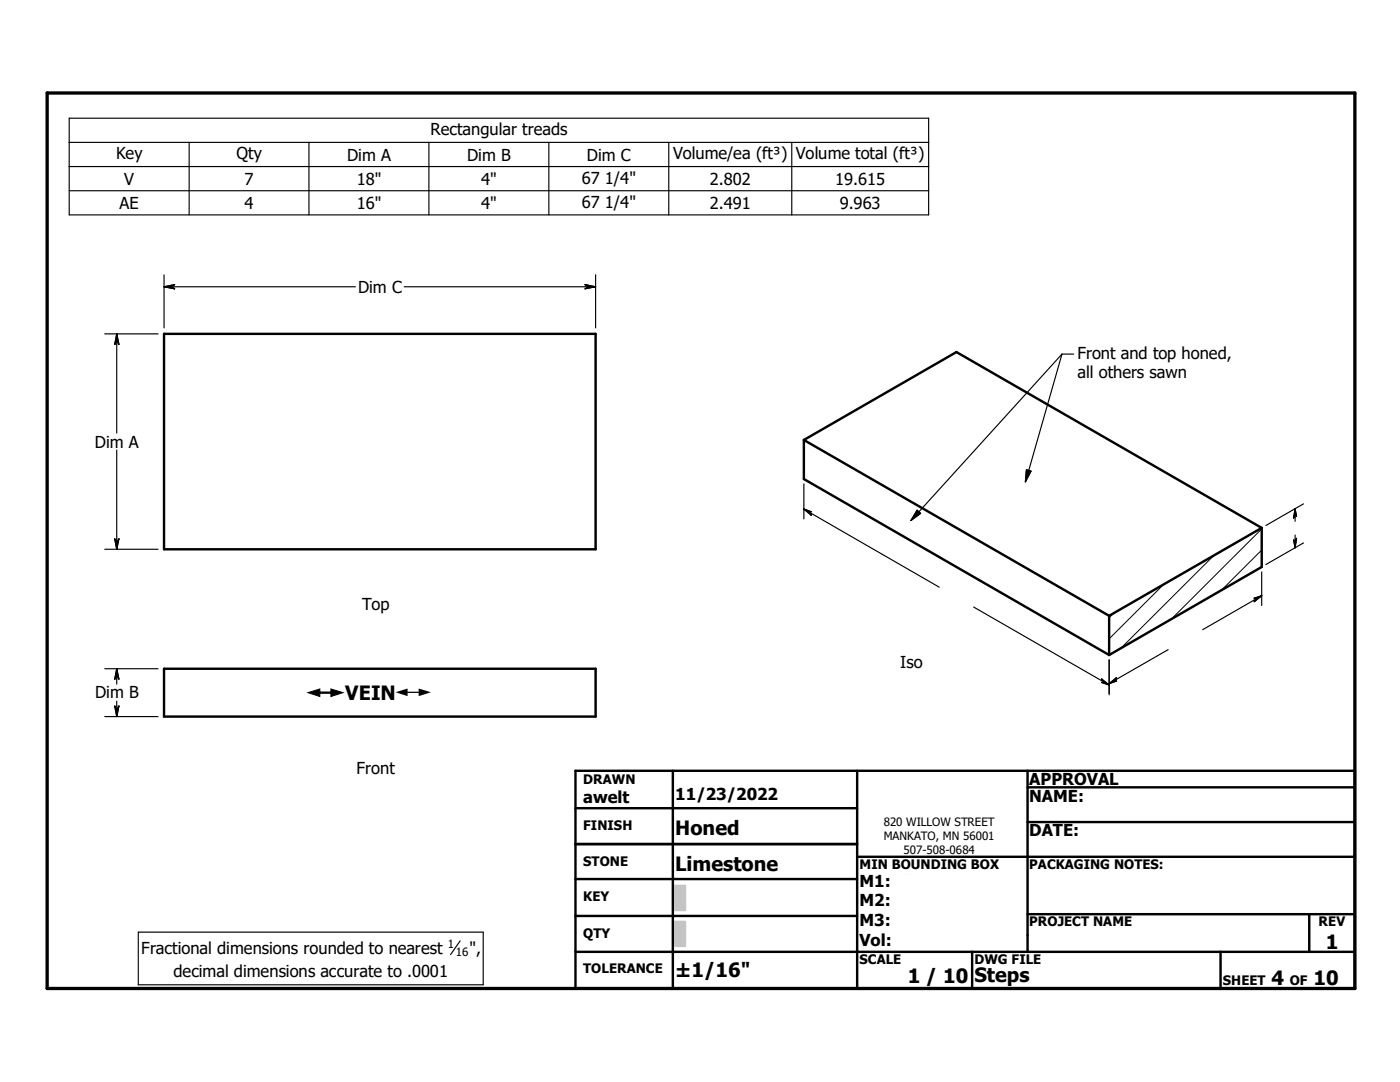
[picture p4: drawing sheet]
<svg xmlns="http://www.w3.org/2000/svg" width="279mm" height="216mm" viewBox="0 0 279 216" stroke-linecap="round" stroke-linejoin="round" font-family="sans-serif">
<g fill="none" stroke="#000" stroke-width=".48">
<path d="M32.7 66.6h86.2v43h-86.2zM160.4 87.8v7.8l61 35.1M160.4 87.8l61 35.1M160.4 87.8l30.5-17.6 60.9 35.1M251.8 105.3v7.8l-30.4 17.6M251.8 105.3l-30.4 17.6M32.7 133.4h86.2v9.6h-86.2zM221.4 122.9v7.8M114.8 153.8h155.6v43.4h-155.6zM134.3 153.8v43.4M171.1 153.8v43.4M205.1 157.1h65.3"/>
<path d="M205.1 153.8v36.1M114.8 175.4h56.3M114.8 161.3h56.3M114.8 168.4h56.3M171.1 171h99.3M205.1 164h65.3M114.8 182.8h56.3M114.8 189.9h155.6M194 189.9v7.3M205.1 182.4h65.3M243.6 189.9v7.3M261.3 182.4v7.5"/>
</g>
<path d="M232.2 116.6l-10.8 10.9M242.2 110.8l-18.5 18.5M251.8 109.8l-8 8M251.8 105.5l-18 18M222.2 122.4l-.8 .9" fill="none" stroke="#000" stroke-width=".2"/>
<path d="M9.4 18.6h261v178.6h-261z" fill="none" stroke="#000" stroke-width=".66"/>
<g fill="#c0c0c0" stroke="#c0c0c0" stroke-width=".48">
<path d="M134.8 184h1.9v4.7z"/>
<path d="M134.8 184l1.9 4.7h-1.9z"/>
<path d="M134.8 176.8h1.9v4.8z"/>
<path d="M134.8 176.8l1.9 4.8h-1.9z"/>
</g>
<g fill="none" stroke="#000" stroke-width=".23">
<path d="M13.8 23.6h171.5v19.3h-171.5zM13.8 28.4h171.5M13.8 33.2h171.5M13.8 38.1h171.5M37.7 28.4v14.5M61.7 28.4v14.5M85.6 28.4v14.5M109.5 28.4v14.5M133.5 28.4v14.5M158 28.4v14.5M32.7 57.2h38.2M32.7 57.2l2.1-.4-.7 .4"/>
<path d="M32.7 57.2l2.1 .4-.7-.4M32.7 54.8v10.6M34.1 57.2h.1M80.7 57.2h38.2M117.5 57.2h.1M117.5 57.2l-.7 .4 2.1-.4M117.5 57.2l-.7-.4 2.1 .4M118.9 54.8v10.6M20.9 66.6h10.6M23.3 68h.1M23.3 66.6v19.8M23.3 66.6l.4 2.1-.4-.7"/>
<path d="M23.3 66.6l-.4 2.1 .4-.7M211.9 70.7l-30.1 33.2M211.9 70.7l-7.3 25.4M211.9 70.7h2.4M23.3 89.8v19.8M160.4 96.6v6.9M204.8 93.7l1 .3-1.2 2.1zM20.9 109.6h10.6M23.3 108.3h.1M23.3 108.3l-.4-.8 .4 2.1M23.3 108.3l.4-.8-.4 2.1M160.4 101.6l27 15.6"/>
<path d="M160.4 101.6l1.5 .5h-.5M160.4 101.6l1.5 1.2-.5-.7M161.4 102.1h.1M183 101.8l.7 .6-1.9 1.5zM250.8 119.4h.1M251.8 118.9l-11.8 6.7M251.8 118.9l-1.5 1.2 .5-.7M251.8 118.9l-1.5 .5h.5M251.8 114.1v6.7M258.5 108.2h.1M258.5 102.6h.1M258.5 101.5v2.5"/>
<path d="M258.5 106.8v2.5M258.5 108.2l-.3-.5 .3 1.6M258.5 108.2l.2-.8-.2 1.9M258.5 101.5l.2 1.5-.2-.4M258.5 101.5l-.3 1.9 .3-.8M260.1 108.3l-7.5 4.3M260.1 100.5l-7.5 4.4M20.9 133.4h10.6M23.3 134.8h.1M23.3 133.4v3.1M23.3 139.9v3.1M23.3 133.4l.4 2.1-.4-.7"/>
<path d="M23.3 133.4l-.4 2.1 .4-.7M194.3 121.1l27.1 15.6M220.4 136.1h.1M220.4 136.1l-.5 .1 1.5 .5M220.4 136.1l-.5-.6 1.5 1.2M221.4 131.7v6.9M222.3 135.9h.1M222.3 135.9l.5-.7-1.4 1.2M222.3 135.9h.5l-1.4 .5M233.1 129.6l-11.7 6.8M20.9 143h10.6M23.3 141.6h.1"/>
<path d="M23.3 141.6l-.4-.7 .4 2.1M23.3 141.6l.4-.7-.4 2.1M27.6 186h68.8v10.5h-68.8zM91.8 187.7l-1.9 2.8"/>
</g>
<g fill="#fff" stroke="#fff" stroke-width=".23">
<path d="M61.4 136.9h25.1v2.9z"/>
<path d="M61.4 136.9l25.1 2.9h-25.1z"/>
<path d="M178.4 174.4h18.1v15z"/>
<path d="M178.4 174.4l18.1 15h-18.1z"/>
</g>
<g fill="#000" stroke="#000" stroke-width=".23">
<path d="M32.7 57.2l2.1-.4-.7 .4zM32.7 57.2h1.4l.7 .4zM34.1 57.2l.7 .4zM116.8 57.6l.7-.4h1.4zM116.8 56.8l2.1 .4h-1.4zM116.8 56.8l.7 .4zM23.3 66.6l.4 2.1-.4-.7zM23.3 66.6v1.4l-.4 .7zM23.3 68l-.4 .7zM204.8 93.7l1 .3-1.2 2.1zM22.9 107.5l.4 .8v1.3zM23.7 107.5l-.4 2.1v-1.3z"/>
<path d="M23.7 107.5l-.4 .8zM160.4 101.6l1.5 .5h-.5zM160.4 101.6l1 .5 .5 .7zM161.4 102.1l.5 .7zM183 101.8l.7 .6-1.9 1.5zM250.8 119.4l1-.5-1.5 1.2zM250.3 119.4l1.5-.5-1 .5zM250.3 119.4h.5zM258.2 107.7l.3 .5v1.1zM258.7 107.4l-.2 1.9v-1.1zM258.7 107.4l-.2 .8zM258.5 101.5l.2 1.5-.2-.4z"/>
<path d="M258.5 101.5v1.1l-.3 .8zM258.5 102.6l-.3 .8zM23.3 133.4l.4 2.1-.4-.7zM23.3 133.4v1.4l-.4 .7zM23.3 134.8l-.4 .7zM219.9 136.2l.5-.1 1 .6zM219.9 135.5l1.5 1.2-1-.6zM219.9 135.5l.5 .6zM221.4 136.4l1.4-1.2-.5 .7zM221.4 136.4l.9-.5h.5zM222.3 135.9h.5zM22.9 140.9l.4 .7v1.4z"/>
<path d="M23.7 140.9l-.4 2.1v-1.4zM23.7 140.9l-.4 .7z"/>
</g>
<g font-size="3.9">
<text x="68.9" y="139.7">VEIN</text>
<text x="134.7" y="166.6">Honed</text>
<text x="134.7" y="173.8">Limestone</text>
<text x="264.6" y="189.3">1</text>
<text x="134.7" y="194.9">±1/16&quot;</text>
<text x="181.1" y="196.1">1 / 10</text>
<text x="194.5" y="196">Steps</text>
<text x="253.8" y="196.6">4</text>
<text x="262.1" y="196.6">10</text>
</g>
<g font-size="3.3">
<text x="85.9" y="26.9">Rectangular treads</text>
<text x="23.2" y="31.7">Key</text>
<text x="47.2" y="31.7">Qty</text>
<text x="69.3" y="32">Dim A</text>
<text x="93.2" y="32">Dim B</text>
<text x="117.1" y="32">Dim C</text>
<text x="134.3" y="31.7">Volume/ea (ft³)</text>
<text x="158.8" y="31.7">Volume total (ft³)</text>
<text x="23.9" y="41.7">AE</text>
<text x="24.8" y="36.9">V</text>
<text x="48.8" y="41.7">4</text>
<text x="48.8" y="36.9">7</text>
<text x="71.2" y="41.7">16&quot;</text>
<text x="71.2" y="36.9">18&quot;</text>
<text x="96" y="36.9">4&quot;</text>
<text x="96" y="41.7">4&quot;</text>
<text x="116.1" y="36.7">67 1/4&quot;</text>
<text x="116.1" y="41.5">67 1/4&quot;</text>
<text x="141.6" y="36.9">2.802</text>
<text x="141.6" y="41.7">2.491</text>
<text x="166.7" y="36.9">19.615</text>
<text x="167.6" y="41.7">9.963</text>
<text x="71.5" y="58.4">Dim C</text>
<text x="215" y="71.6">Front and top honed,</text>
<text x="215" y="75.5">all others sawn</text>
<text x="18.9" y="89.3">Dim A</text>
<text x="72.3" y="121.6">Top</text>
<text x="179.7" y="133.3">Iso</text>
<text x="19" y="139.4">Dim B</text>
<text x="71.2" y="154.5">Front</text>
<text x="116.4" y="160.2">awelt</text>
<text x="134.7" y="159.7">11/23/2022</text>
<text x="205.4" y="156.7">APPROVAL</text>
<text x="205.4" y="159.9">NAME:</text>
<text x="205.4" y="166.9">DATE:</text>
<text x="171.5" y="176.9">M1: 4&quot;</text>
<text x="171.5" y="180.8">M2: 18&quot;</text>
<text x="171.5" y="184.8">M3: 36&quot;</text>
<text x="28.2" y="190.3">Fractional dimensions rounded to nearest</text>
<text x="93.7" y="190.3">&quot;,</text>
<text x="171.5" y="188.7">Vol: 1.5 ft³</text>
<text x="34.6" y="195">decimal dimensions accurate to .0001</text>
</g>
<g font-size="3.1">
<text x="61.5" y="139.7">#</text>
<text x="79" y="139.7">#</text>
</g>
<g font-size="2.6">
<text x="116.4" y="156.4">DRAWN</text>
<text x="116.4" y="165.6">FINISH</text>
<text x="116.4" y="172.8">STONE</text>
<text x="171.5" y="173.4">MIN BOUNDING BOX</text>
<text x="205.4" y="173.4">PACKAGING NOTES:</text>
<text x="116.4" y="179.9">KEY</text>
<text x="205.4" y="184.8">PROJECT NAME</text>
<text x="263.1" y="184.8">REV</text>
<text x="116.4" y="187.1">QTY</text>
<text x="116.4" y="194.2">TOLERANCE</text>
<text x="171.5" y="192.4">SCALE</text>
<text x="194.5" y="192.4">DWG FILE</text>
<text x="244.1" y="196.6">SHEET</text>
<text x="257.4" y="196.6">OF</text>
</g>
<g font-size="2.3">
<text x="176.4" y="164.8">820 WILLOW STREET</text>
<text x="176.4" y="167.6">MANKATO, MN 56001</text>
<text x="180.3" y="170.3">507-508-0684</text>
<text x="89.4" y="189.1">1</text>
<text x="91" y="190.8">16</text>
</g>
</svg>
